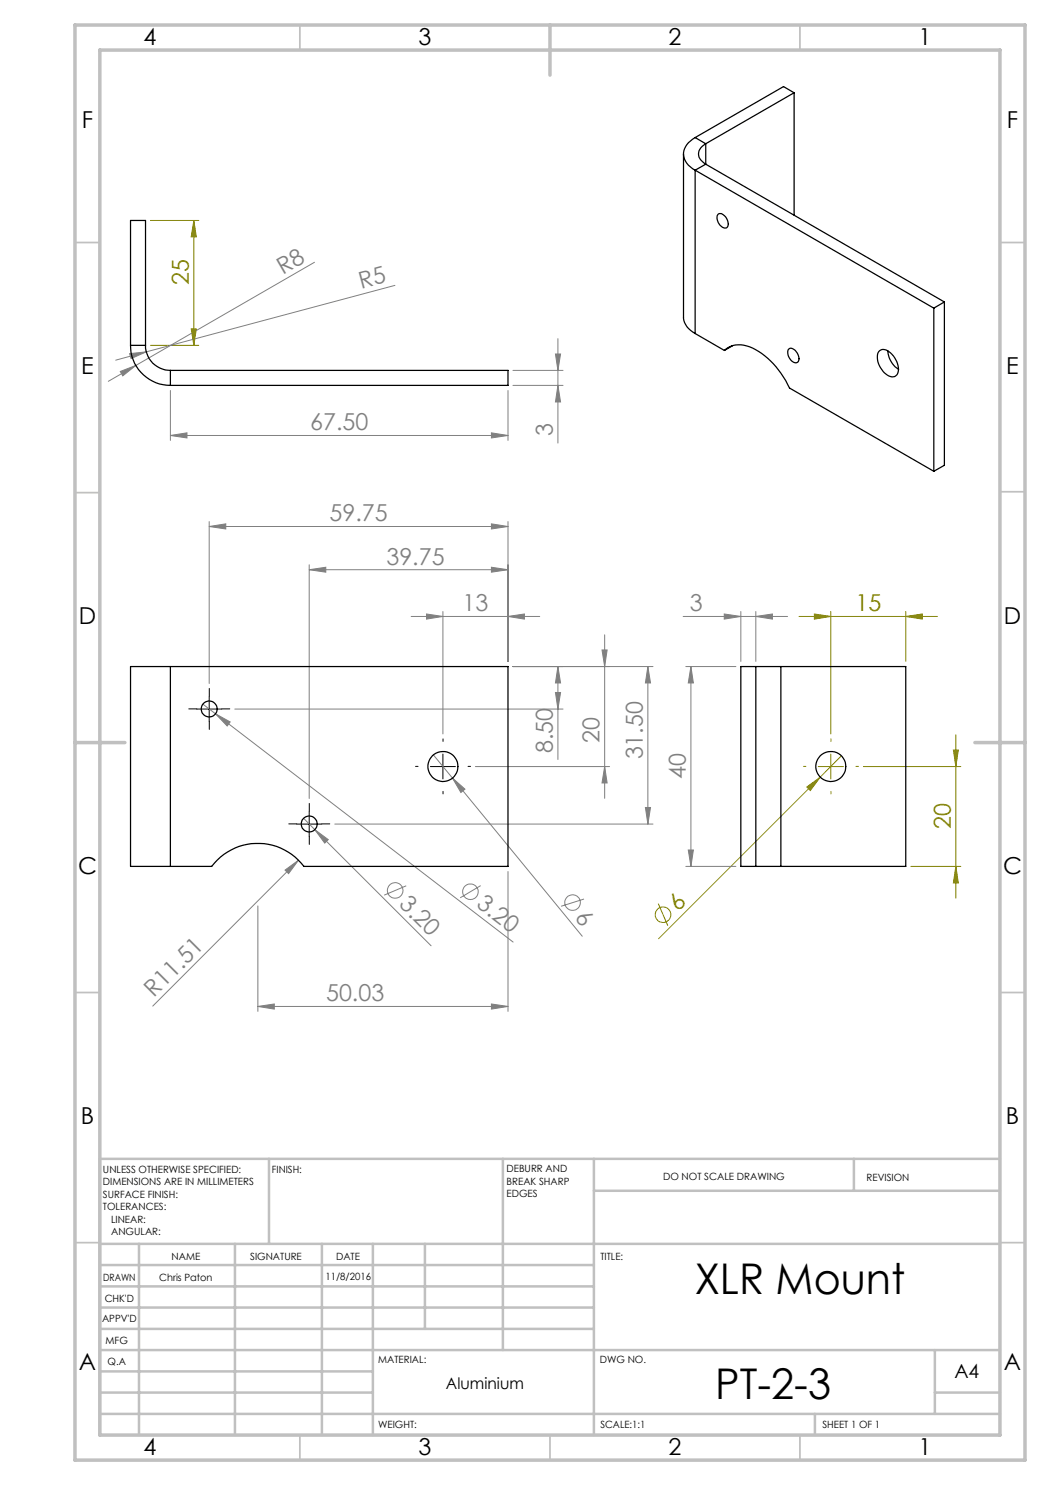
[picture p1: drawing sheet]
<svg xmlns="http://www.w3.org/2000/svg" width="210mm" height="297mm" viewBox="0 0 210 297" stroke-linecap="round" stroke-linejoin="round" font-family="sans-serif">
<g fill="none" stroke="#808080" stroke-width=".2">
<path d="M62.9 52.5l-35.7 20.6M79 57.1l-49.8 13.3M24.1 74.3l3.1-1.2-2.6 2.1zM25.9 70.7l3.3-.3-3 1.3zM27.2 73.1l-5.5 3.2M29.2 70.4l-6.1 1.6M34.1 78.1v10M101.6 78.1v10M102.6 74.1h10M102.6 77.1h10M111.1 70.8h1l-.5 3.3zM111.6 77.1l.5 3.3h-1z"/>
<path d="M111.6 67.7v20.9M34.1 87.1l3.3-.5v1zM34.1 87.1h67.5M98.3 86.6l3.3 .5-3.3 .5zM41.8 105.3l3.4-.5v1zM41.8 104.3v32.4M41.8 105.3h59.8M61.8 113.9l3.4-.5v1zM61.8 113v46.7M61.8 113.9h39.8M98.3 113.4l3.3 .5-3.3 .5zM98.3 104.8l3.3 .5-3.3 .5z"/>
<path d="M101.6 104.3v28M82.2 123.3h25.7M85.3 122.8l3.3 .5-3.3 .5zM88.6 122.3v24.5M101.6 123.3l3.3-.5v1zM102.6 133.3h28M111.1 138.5h1l-.5 3.3zM111.6 133.3l.5 3.3h-1zM111.6 133.3v18.6M120.4 130h1l-.5 3.3zM120.9 127v32.7M129.6 133.3l.5 3.3h-1z"/>
<path d="M129.6 133.3v31.5M136.6 123.3h20.9M137.2 133.3h10M138.2 133.3l.5 3.3h-1zM138.2 133.3v40M144.9 122.8l3.3 .5-3.3 .5zM148.2 122.3v10M151.2 123.3l3.3-.5v1zM151.2 122.3v10M40.6 140.8l2.5 2M43.1 142.8l2.9 1.6-.6 .8zM43.1 142.8l59.5 45.6"/>
<path d="M47 141.8h65.6M86.7 151l3.8 4.6M90.5 155.6l2.5 2.2-.8 .7zM90.5 155.6l26 31.7M95.1 153.3h26.8M120.9 153.3l.5 3.3h-1zM57 174l2.7-2-2 2.7zM59.7 172l-29.1 29.2M60.7 163.7l2.3 2.2M63 165.9l2.7 2-.8 .7zM63 165.9l23.2 23.3M67 164.8h63.6"/>
<path d="M81.2 177.2l-4.4 1.8M96.1 177.1l-4.1 2.5M101.6 174.3v28M116.8 179.8l-4.6 1.5M129.1 161.5h1l-.5 3.3zM137.2 173.3h10M137.7 170h1l-.5 3.3zM51.6 181.2v21.1M51.6 201.3l3.3-.5v1zM51.6 201.3h50M98.3 200.8l3.3 .5-3.3 .5z"/>
<circle cx="79" cy="178.1" r="1.56"/>
<circle cx="94.1" cy="178.4" r="1.56"/>
<circle cx="114.5" cy="180.5" r="1.56"/>
</g>
<g fill="none" stroke="#808000" stroke-width=".2">
<path d="M30.1 44.1h9.7M38.8 44.1l.5 3.3h-1.1zM38.8 44.1v25M30.1 69.1h9.7M38.2 65.8h1.1l-.5 3.3zM159.8 123.3h27.7M162.9 122.8l3.3 .5-3.3 .5zM166.2 122.3v24.5M181.2 123.3l3.3-.5v1zM181.2 122.3v10M161.4 157.4l2.6-2-1.9 2.7zM163.7 153.3h5"/>
<path d="M164 155.4l-32.3 32.3M166.2 150.8v5M168.3 151.2l-4.3 4.2M172.7 153.3h19.5M190.7 150h1l-.5 3.3zM191.2 147v32.6M182.2 173.3h10M191.2 173.3l.5 3.3h-1zM131.7 180.7l1.9 4.4"/>
<circle cx="132.6" cy="182.9" r="1.55"/>
</g>
<path d="M41.9 139.3v-1.6M39.4 141.8h-1.6M41.9 144.3v1.6M44.4 141.8h1.6M83.6 153.3h-.5M88.6 148.3v-.5M88.6 158.3v.5M93.6 153.3h.5M59.4 164.8h-1.6M61.9 162.3v-1.6M61.9 167.3v1.6M64.4 164.8h1.6" fill="none" stroke="#000" stroke-width=".2" stroke-dasharray="15.2 1.3 1.3 1.3"/>
<path d="M41.8 139.3v5M39.3 141.8h5M86.1 153.3h5M88.6 150.8v5M59.3 164.8h5M61.8 162.3v5" fill="none" stroke="#000" stroke-width=".2"/>
<path d="M161.2 153.3h-.5M166.2 148.3v-.5M166.2 158.3v.5M171.2 153.3h.5" fill="none" stroke="#808000" stroke-width=".2" stroke-dasharray="15.2 1.3 1.3 1.3"/>
<g fill="none" stroke="#c0c0c0" stroke-width=".35">
<path d="M60 5v5M160 5v5M15 48.5h5M200 48.5h5M15 98.5h5M200 98.4h5M15 198.5h5M200 198.5h5M15 248.5h5M200 248.5h5M60 287v5M110 287v5"/>
<path d="M160 287v5"/>
</g>
<g fill="none" stroke="#c0c0c0" stroke-width=".5">
<path d="M53.8 231.8v17M100.6 231.8v38.2M118.8 231.8v55.2M118.8 238.2h81.2M170.8 231.8v6.4M200 231.8h-180v55.2M20 248.8h180M20 257.3h98.8M20 253h98.8M27.8 248.8v38.2M47 248.8v38.2M64.4 248.8v38.2"/>
<path d="M74.6 248.8v38.2M85 248.8v17M20 265.8h98.8M20 261.5h98.8M20 278.5h54.6M20 274.3h54.6M20 270h180M187 278.5h13M187 270v12.8M20 282.8h180M163 282.8v4.2"/>
</g>
<path d="M15 5h190v287h-190zM20 10h180v277h-180zM110 5v10M15 148.5h10M195 148.5h10" fill="none" stroke="#c0c0c0" stroke-width=".7"/>
<g fill="#808000">
<path d="M161.4 157.4l2.6-2-1.9 2.7z"/>
<path d="M181.2 123.3l3.3-.5v1zM162.9 122.8l3.3 .5-3.3 .5z"/>
<path d="M38.2 65.8h1.1l-.5 3.3zM38.8 44.1l.5 3.3h-1.1zM191.2 173.3l.5 3.3h-1zM190.7 150h1l-.5 3.3z"/>
</g>
<g fill="#808080">
<path d="M25.9 70.7l3.3-.3-3 1.3z"/>
<path d="M24.1 74.3l3.1-1.2-2.6 2.1z"/>
<path d="M57 174l2.7-2-2 2.7z"/>
<path d="M90.5 155.6l2.5 2.2-.8 .7z"/>
<path d="M63 165.9l2.7 2-.8 .7z"/>
<path d="M43.1 142.8l2.9 1.6-.6 .8z"/>
<path d="M98.3 86.6l3.3 .5-3.3 .5zM34.1 87.1l3.3-.5v1zM101.6 123.3l3.3-.5v1zM85.3 122.8l3.3 .5-3.3 .5zM98.3 113.4l3.3 .5-3.3 .5zM61.8 113.9l3.4-.5v1zM98.3 104.8l3.3 .5-3.3 .5zM41.8 105.3l3.4-.5v1zM98.3 200.8l3.3 .5-3.3 .5zM51.6 201.3l3.3-.5v1zM151.2 123.3l3.3-.5v1zM144.9 122.8l3.3 .5-3.3 .5z"/>
<path d="M137.7 170h1l-.5 3.3zM138.2 133.3l.5 3.3h-1z"/>
<path d="M111.1 70.8h1l-.5 3.3zM111.6 77.1l.5 3.3h-1zM111.6 133.3l.5 3.3h-1zM111.1 138.5h1l-.5 3.3zM129.6 133.3l.5 3.3h-1zM129.1 161.5h1l-.5 3.3zM120.4 130h1l-.5 3.3zM120.9 153.3l.5 3.3h-1z"/>
</g>
<g fill="none" stroke="#000" stroke-width=".25">
<path d="M158.8 18.6l-17.7 10.1M158.8 18.6v24.4M158.8 18.6l-2.1-1.3-17.7 10.2M136.7 30.8v32.7a4 4 0 0 0 2.3 3.2M139 27.5a3.6 3.6 0 0 0-2.1 4.4l.8 1.2 1.3 .9M139 34v32.7M139 34l47.8 27.6M139 27.5l2.1 1.2M141.1 28.7a2.12 2.12 0 0 0-1.4 1.9 2.12 2.12 0 0 0 1.1 2l.3 .2M141.1 32.8l-2.1 1.2M141.1 32.8l47.8 27.6M141.1 28.7v4.1"/>
<path d="M143.7 42.8a1.41 1.41 0 0 1 1.8 1.2 1.1 1.1 0 0 1-.4 1.6 1.96 1.96 0 0 1-1.4-2.8zM26.1 69.1a8 8 0 0 0 8 8M26.1 69.1h3M26.1 69.1v-25h3v25M29.1 69.1a4.9 4.9 0 0 0 5 5M34.1 74.1v3M34.1 74.1h67.5v3h-67.5M139 66.7l5.9 3.4M144.9 70.1a5.1 5.1 0 0 1 6.2-.2 16.7 16.7 0 0 1 6.8 7.7l28.9 16.7M146.5 69.1l-1.6 1M157.8 69.8a1.32 1.32 0 0 1 1.7 .8 1.24 1.24 0 0 1-.3 2 1.97 1.97 0 0 1-1.4-2.8zM175.9 70.2a1.67 1.67 0 0 1 2.2 .4 4.1 4.1 0 0 1 1.4 4.2 1.41 1.41 0 0 1-2.3 0 4 4 0 0 1-1.5-4.4z"/>
<path d="M177.6 70.2a4.7 4.7 0 0 0 2.1 3.7M186.8 61.6v32.7M188.9 60.4l-2.1 1.2M188.9 60.4v32.7l-2.1 1.2M34.1 133.3h-8v40h8M34.1 133.3h67.5v40h-40.8a11.6 11.6 0 0 0-18.5 0h-8.2M34.1 133.3v40M151.2 133.3h5M151.2 133.3h-3v40h3M151.2 133.3v40M156.2 133.3h25v40h-25M156.2 133.3v40"/>
<path d="M151.2 173.3h5"/>
<circle cx="41.8" cy="141.8" r="1.59"/>
<circle cx="88.6" cy="153.3" r="3"/>
<circle cx="166.2" cy="153.3" r="3"/>
<circle cx="61.8" cy="164.8" r="1.59"/>
</g>
<g font-size="8.5">
<text x="138.9" y="258.8">XLR Mount</text>
<text x="143" y="279.7">PT-2-3</text>
</g>
<g font-size="4.7">
<text x="28.7" y="9">4</text>
<text x="83.7" y="9">3</text>
<text x="133.7" y="9">2</text>
<text x="183.7" y="9">1</text>
<text x="16.4" y="25.5">F</text>
<text x="201.4" y="25.5">F</text>
<text x="16.2" y="74.8">E</text>
<text x="201.2" y="74.8">E</text>
<text x="15.8" y="124.8">D</text>
<text x="200.8" y="124.8">D</text>
<text x="15.6" y="174.8">C</text>
<text x="200.6" y="174.8">C</text>
<text x="16.2" y="224.8">B</text>
<text x="201.2" y="224.8">B</text>
<text x="15.8" y="274">A</text>
<text x="200.8" y="274">A</text>
<text x="28.7" y="291">4</text>
<text x="83.7" y="291">3</text>
<text x="133.7" y="291">2</text>
<text x="183.7" y="291">1</text>
</g>
<g font-size="4.7" fill="#808000">
<text x="37.8" y="57" transform="rotate(-90 37.8 57)">25</text>
<text x="171.1" y="122.3">15</text>
<text x="190.2" y="165.9" transform="rotate(-90 190.2 165.9)">20</text>
<text x="135.6" y="182.3" transform="rotate(-45 135.6 182.3)">6</text>
</g>
<g font-size="4.7" fill="#808080">
<text x="56.6" y="54.9" transform="rotate(-30 56.6 54.9)">R8</text>
<text x="72.2" y="57.8" transform="rotate(-15 72.2 57.8)">R5</text>
<text x="62" y="86.1">67.50</text>
<text x="110.6" y="87.3" transform="rotate(-90 110.6 87.3)">3</text>
<text x="65.9" y="104.3">59.75</text>
<text x="77.3" y="112.9">39.75</text>
<text x="92.5" y="122.3">13</text>
<text x="138" y="122.3">3</text>
<text x="119.9" y="148.7" transform="rotate(-90 119.9 148.7)">20</text>
<text x="110.6" y="150.6" transform="rotate(-90 110.6 150.6)">8.50</text>
<text x="128.6" y="151.9" transform="rotate(-90 128.6 151.9)">31.50</text>
<text x="137.2" y="155.9" transform="rotate(-90 137.2 155.9)">40</text>
<text x="79.7" y="181.1" transform="rotate(45 79.7 181.1)">3.20</text>
<text x="95.1" y="181.3" transform="rotate(37 95.1 181.3)">3.20</text>
<text x="114.8" y="183.6" transform="rotate(51 114.8 183.6)">6</text>
<text x="30.8" y="199.6" transform="rotate(-45 30.8 199.6)">R11.51</text>
<text x="65.2" y="200.3">50.03</text>
</g>
<text font-size="3.9" x="190.9" y="275.5">A4</text>
<text font-size="3.2" x="89.2" y="277.9">Aluminium</text>
<g font-size="2">
<text x="20.6" y="234.6">UNLESS OTHERWISE SPECIFIED:</text>
<text x="20.6" y="237.1">DIMENSIONS ARE IN MILLIMETERS</text>
<text x="20.6" y="239.6">SURFACE FINISH:</text>
<text x="54.4" y="234.6">FINISH:</text>
<text x="101.3" y="234.5">DEBURR AND</text>
<text x="101.3" y="237">BREAK SHARP</text>
<text x="101.3" y="239.5">EDGES</text>
<text x="132.6" y="236">DO NOT SCALE DRAWING</text>
<text x="173.3" y="236.2">REVISION</text>
<text x="20.6" y="242.1">TOLERANCES:</text>
<text x="22.2" y="244.6">LINEAR:</text>
<text x="22.2" y="247.1">ANGULAR:</text>
<text x="34.3" y="252">NAME</text>
<text x="50" y="251.9">SIGNATURE</text>
<text x="67.2" y="251.9">DATE</text>
<text x="120.1" y="251.9">TITLE:</text>
<text x="20.6" y="256.1">DRAWN</text>
<text x="31.8" y="256.1">Chris Paton</text>
<text x="65.1" y="255.9">11/8/2016</text>
<text x="20.9" y="260.3">CHK'D</text>
<text x="20.4" y="264.4">APPV'D</text>
<text x="21.1" y="268.8">MFG</text>
<text x="21.5" y="273">Q.A</text>
<text x="75.6" y="272.5">MATERIAL:</text>
<text x="120" y="272.5">DWG NO.</text>
<text x="75.6" y="285.5">WEIGHT:</text>
<text x="120.1" y="285.6">SCALE:1:1</text>
<text x="164.5" y="285.6">SHEET 1 OF 1</text>
</g>
</svg>
